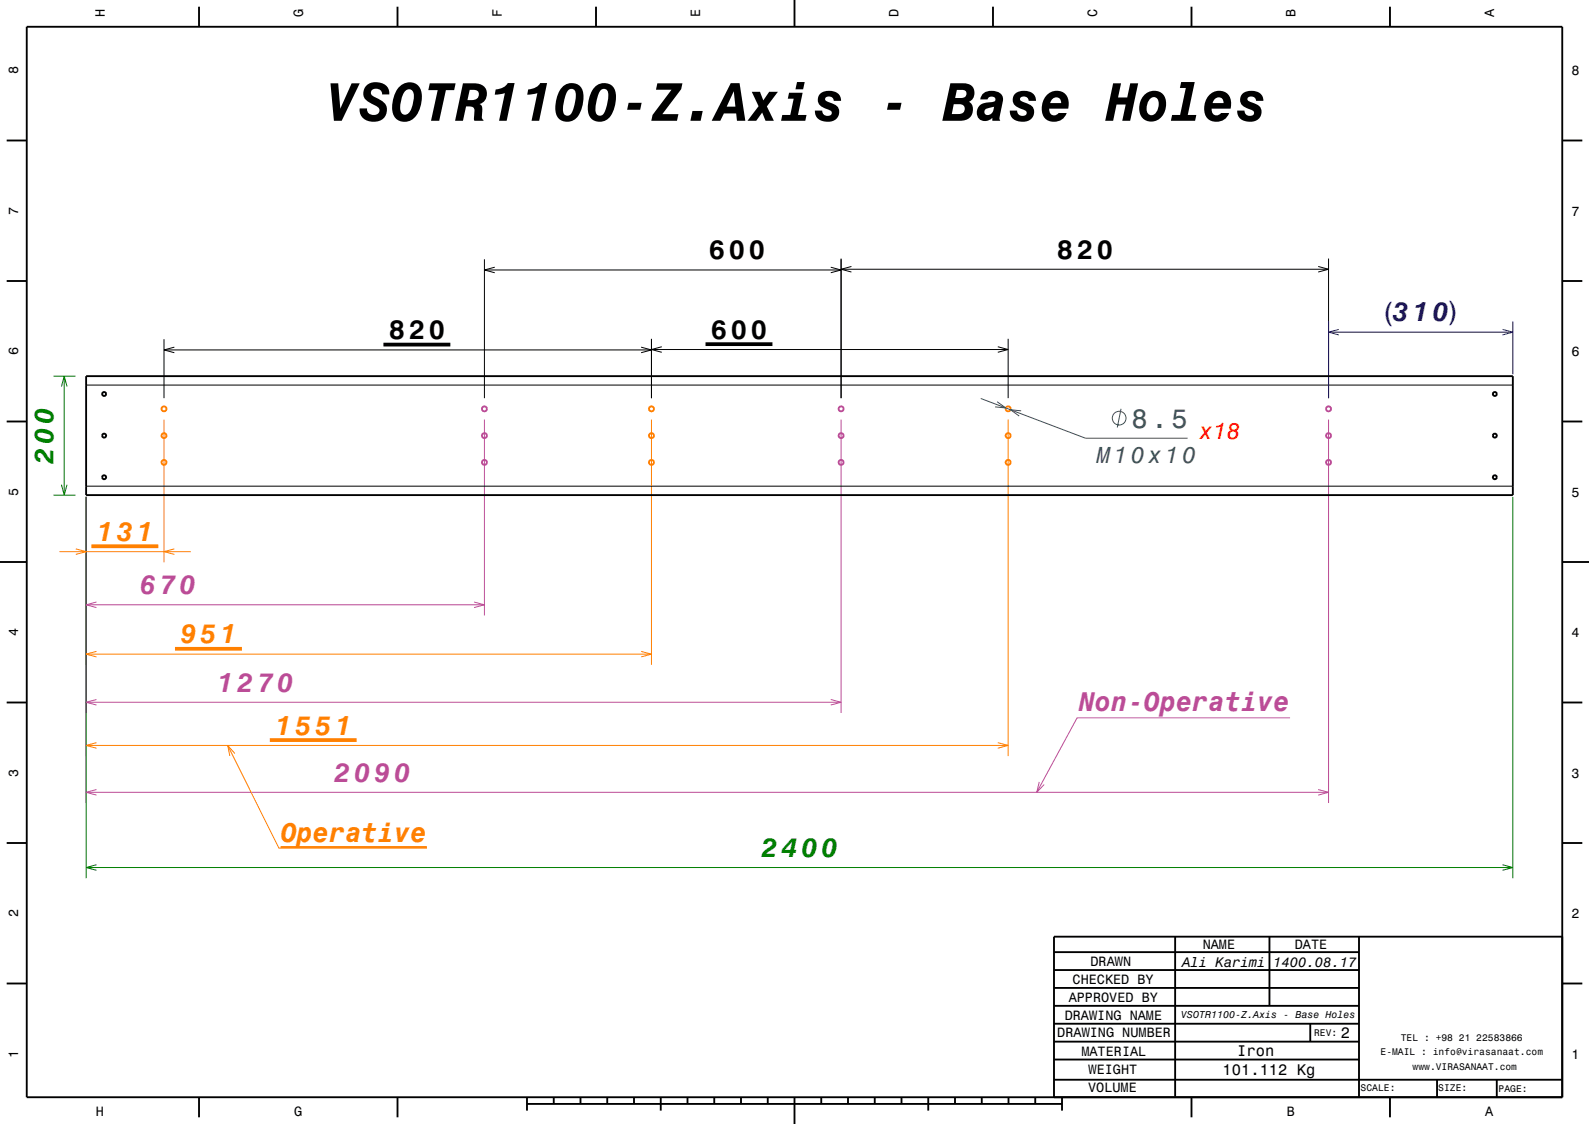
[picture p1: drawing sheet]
<svg xmlns="http://www.w3.org/2000/svg" width="297mm" height="210mm" viewBox="0 0 297 210" stroke-linecap="round" stroke-linejoin="round" font-family="sans-serif">
<path d="M10 70.3h4.1M11.5 72.2l.5-1.9 .5 1.9M12 70.3v22.2M10 92.5h4.1M11.5 90.6l.5 1.9 .5-1.9M16.1 92.8v71.3M282.8 92.8v71.3M16.1 162.1h266.7M18 161.6l-1.9 .5 1.9 .5M280.8 161.6l2 .5-2 .5" fill="none" stroke="#008000" stroke-width=".19"/>
<g fill="none" stroke="#ff8000" stroke-width=".19">
<path d="M30.7 78.4v26.7M121.8 78.4v45.8M188.4 78.4v62.9M16.1 92.8v48.5M11.1 103.1h24.6M14.2 102.5l1.9 .6-1.9 .5M32.6 102.5l-1.9 .6 1.9 .5M16.1 122.2h105.7M16.1 139.3h172.3M18 121.7l-1.9 .5 1.9 .5M18 138.8l-1.9 .5 1.9 .5M42.6 139.3l9.5 19.2h27.7"/>
<path d="M119.8 121.7l2 .5-2 .5M186.5 138.8l1.9 .5-1.9 .5M43.9 140.8l-1.3-1.5 .4 1.9"/>
</g>
<g fill="none" stroke="#bb4c97" stroke-width=".19">
<path d="M90.5 78.4v36.6M157.2 78.4v54.8M248.3 78.4v71.6M16.1 92.8v57.2M16.1 113h74.4M18 112.5l-1.9 .5 1.9 .5M88.6 112.5l1.9 .5-1.9 .5M16.1 131.2h141.1M18 130.7l-1.9 .5 1.9 .5M155.3 130.7l1.9 .5-1.9 .5M241.1 134.1h-39.8l-7.5 13.9M16.1 148h232.2"/>
<path d="M18 147.5l-1.9 .5 1.9 .6M194.2 146.1l-.4 1.9 1.4-1.4M246.4 147.5l1.9 .5-1.9 .6"/>
</g>
<g fill="none" stroke="#000" stroke-width=".19">
<path d="M90.5 48.4v26M90.5 50.4h66.7M92.5 49.9l-2 .5 2 .6M155.3 49.9l1.9 .5-1.9 .6M157.2 48.3v26.1M157.2 50.3h91.1M159.1 49.8l-1.9 .5 1.9 .5M246.4 49.8l1.9 .5-1.9 .5M248.3 48.3v26.1M16.1 71.9h266.7M30.7 63.4v11M30.7 65.4h91.1"/>
<path d="M32.6 64.9l-1.9 .5 1.9 .5M119.8 64.9l2 .5-2 .5M121.8 63.3v11.1M121.8 65.3h66.6M123.7 64.8l-1.9 .5 1.9 .5M186.5 64.8l1.9 .5-1.9 .5M188.4 63.3v11.1M16.1 90.8h266.7"/>
</g>
<path d="M248.3 60.1v14.3M248.3 62.1h34.5M250.3 61.5l-2 .6 2 .5M280.8 61.5l2 .6-2 .5M282.8 60.1v9.8" fill="none" stroke="#180a9a" stroke-width=".19"/>
<g fill="none" stroke="#bb4c97" stroke-width=".35">
<circle cx="90.5" cy="76.4" r=".47"/>
<circle cx="157.2" cy="76.4" r=".47"/>
<circle cx="248.3" cy="76.4" r=".47"/>
<circle cx="90.5" cy="86.4" r=".47"/>
<circle cx="90.5" cy="81.4" r=".47"/>
<circle cx="157.2" cy="86.4" r=".47"/>
<circle cx="157.2" cy="81.4" r=".47"/>
<circle cx="248.3" cy="86.4" r=".47"/>
<circle cx="248.3" cy="81.4" r=".47"/>
</g>
<g fill="none" stroke="#000" stroke-width=".35">
<path d="M5 5h287v200h-287zM37.2 1.3v3.7M74.3 1.3v3.7M111.4 1.3v3.7M148.5 0v5M185.6 1.3v3.7M222.7 1.3v3.7M259.8 1.3v3.7M1.2 26.3h3.8M292 26.3h3.8M1.2 52.5h3.8M292 52.5h3.8"/>
<path d="M1.2 78.8h3.8M16.1 70.3h266.7v22.2h-266.7zM292 78.8h3.8M0 105h5M292 105h5M1.2 131.3h3.8M292 131.3h3.8M1.2 157.5h3.8M292 157.5h3.8M197 177.9h57M219.6 174.9v30M237.3 175v12.9"/>
<path d="M254 175v30M292 175h-95v30M1.2 183.8h3.8M197 181.2h57M197 184.6h57M197 187.9h57M197 191.3h57M197 194.6h57M197 198h57M244.9 191.3v3.3M292 183.8h3.8M37.2 205v3.8"/>
<path d="M74.3 205v3.8M98.5 206.3h100M98.5 205v2.5M103.5 205v1.3M108.5 205v1.3M113.5 205v1.3M118.5 205v1.3M123.5 205v2.5M128.5 205v1.3M133.5 205v1.3M138.5 205v1.3M143.5 205v1.3"/>
<path d="M148.5 205v5M153.5 205v1.3M158.5 205v1.3M163.5 205v1.3M168.5 205v1.3M173.5 205v2.5M178.5 205v1.3M183.5 205v1.3M188.5 205v1.3M193.5 205v1.3M197 201.7h95M198.5 205v2.5"/>
<path d="M222.7 205v3.8M259.8 205v3.8M268.6 201.7v3.3M279.8 201.8v3.2"/>
<circle cx="19.5" cy="73.6" r=".38"/>
<circle cx="279.4" cy="73.6" r=".38"/>
<circle cx="19.5" cy="89.2" r=".38"/>
<circle cx="19.5" cy="81.4" r=".38"/>
<circle cx="279.4" cy="81.4" r=".38"/>
<circle cx="279.4" cy="89.2" r=".38"/>
</g>
<g fill="none" stroke="#ff8000" stroke-width=".35">
<path d="M52.5 158.2h27.3"/>
<circle cx="30.7" cy="76.4" r=".47"/>
<circle cx="121.8" cy="76.4" r=".47"/>
<circle cx="188.4" cy="76.4" r=".47"/>
<circle cx="30.7" cy="86.4" r=".47"/>
<circle cx="30.7" cy="81.4" r=".47"/>
<circle cx="121.8" cy="86.4" r=".47"/>
<circle cx="121.8" cy="81.4" r=".47"/>
<circle cx="188.4" cy="86.4" r=".47"/>
<circle cx="188.4" cy="81.4" r=".47"/>
</g>
<path d="M17.1 102.1h12.5M32.7 121.2h12.5M50.4 138.3h16.3" fill="none" stroke="#ff8000" stroke-width=".7" stroke-linecap="butt"/>
<path d="M71.7 64.4h12.5M131.9 64.3h12.5" fill="none" stroke="#000" stroke-width=".7" stroke-linecap="butt"/>
<g fill="none" stroke="#37575b" stroke-width=".19">
<path d="M183.3 74.5l19.6 7.4h19.1M186.4 75.1l1.6 1.1-2-.2M190.9 76.8l-2-.2 1.6 1.1M209.5 76.4l-.7 3.5"/>
<circle cx="209.2" cy="78.1" r="1.28"/>
</g>
<text font-size="10.1" x="60.9" y="22.6">VSOTR1100-Z.Axis - Base Holes</text>
<g font-size="5">
<text x="132.5" y="48.4">600</text>
<text x="197.5" y="48.3">820</text>
<text x="72.7" y="63.4">820</text>
<text x="132.9" y="63.3">600</text>
</g>
<text font-size="5" fill="#180a9a" x="257.9" y="59.9">(310)</text>
<text font-size="5" fill="#37575b" x="211.5" y="79.9">8.5</text>
<g font-size="5" fill="#008000">
<text x="10" y="86.6" transform="rotate(-90 10 86.6)">200</text>
<text x="142.3" y="160.1">2400</text>
</g>
<g font-size="5" fill="#ff8000">
<text x="18.1" y="101.1">131</text>
<text x="33.7" y="120.2">951</text>
<text x="51.4" y="137.3">1551</text>
<text x="52.5" y="157.3">Operative</text>
</g>
<g font-size="5" fill="#bb4c97">
<text x="26.1" y="111">670</text>
<text x="40.6" y="129.2">1270</text>
<text x="201.7" y="132.9">Non-Operative</text>
<text x="62.5" y="146">2090</text>
</g>
<text font-size="4.3" fill="#f00" x="224.1" y="82">x18</text>
<text font-size="4.3" fill="#37575b" x="205" y="86.5">M10x10</text>
<g font-size="2.9">
<text x="231.3" y="197.3">Iron</text>
<text x="250.6" y="194">2</text>
<text x="228.5" y="200.9">101.112 Kg</text>
</g>
<g font-size="2.6">
<text x="220.9" y="180.6">Ali Karimi</text>
<text x="237.9" y="180.6">1400.08.17</text>
</g>
<g font-size="2.5">
<text x="19.6" y="3.3" transform="rotate(-90 19.6 3.3)">H</text>
<text x="56.7" y="3.3" transform="rotate(-90 56.7 3.3)">G</text>
<text x="93.8" y="3.3" transform="rotate(-90 93.8 3.3)">F</text>
<text x="130.9" y="3.3" transform="rotate(-90 130.9 3.3)">E</text>
<text x="168" y="3.3" transform="rotate(-90 168 3.3)">D</text>
<text x="205.1" y="3.3" transform="rotate(-90 205.1 3.3)">C</text>
<text x="242.2" y="3.3" transform="rotate(-90 242.2 3.3)">B</text>
<text x="279.3" y="3.3" transform="rotate(-90 279.3 3.3)">A</text>
<text x="3.4" y="13.9" transform="rotate(-90 3.4 13.9)">8</text>
<text x="293.7" y="14">8</text>
<text x="3.4" y="40.1" transform="rotate(-90 3.4 40.1)">7</text>
<text x="293.7" y="40.3">7</text>
<text x="3.4" y="66.4" transform="rotate(-90 3.4 66.4)">6</text>
<text x="293.7" y="66.5">6</text>
<text x="3.4" y="92.6" transform="rotate(-90 3.4 92.6)">5</text>
<text x="293.7" y="92.8">5</text>
<text x="3.4" y="118.9" transform="rotate(-90 3.4 118.9)">4</text>
<text x="293.7" y="119">4</text>
<text x="3.4" y="145.1" transform="rotate(-90 3.4 145.1)">3</text>
<text x="293.7" y="145.3">3</text>
<text x="3.4" y="171.4" transform="rotate(-90 3.4 171.4)">2</text>
<text x="293.7" y="171.5">2</text>
<text x="224.8" y="177.3">NAME</text>
<text x="242" y="177.3">DATE</text>
<text x="200.5" y="183.9">CHECKED BY</text>
<text x="203.8" y="180.5">DRAWN</text>
<text x="199" y="190.6">DRAWING NAME</text>
<text x="199.7" y="187.2">APPROVED BY</text>
<text x="3.4" y="197.6" transform="rotate(-90 3.4 197.6)">1</text>
<text x="197.6" y="193.8">DRAWING NUMBER</text>
<text x="202.1" y="197.2">MATERIAL</text>
<text x="293.7" y="197.8">1</text>
<text x="203.5" y="200.6">WEIGHT</text>
<text x="17.9" y="208.4">H</text>
<text x="55" y="208.4">G</text>
<text x="203.4" y="204.1">VOLUME</text>
<text x="240.5" y="208.4">B</text>
<text x="277.6" y="208.4">A</text>
</g>
<text font-size="1.9" x="220.7" y="190.3">VSOTR1100-Z.Axis - Base Holes</text>
<g font-size="1.8">
<text x="245.6" y="193.6">REV:</text>
<text x="258" y="197.2">E-MAIL : info@virasanaat.com</text>
<text x="261.8" y="194.6">TEL : +98 21 22583866</text>
<text x="254.3" y="203.9">SCALE:</text>
<text x="264" y="199.9">www.VIRASANAAT.com</text>
<text x="268.8" y="203.9">SIZE:</text>
<text x="280.1" y="204">PAGE:</text>
</g>
</svg>
